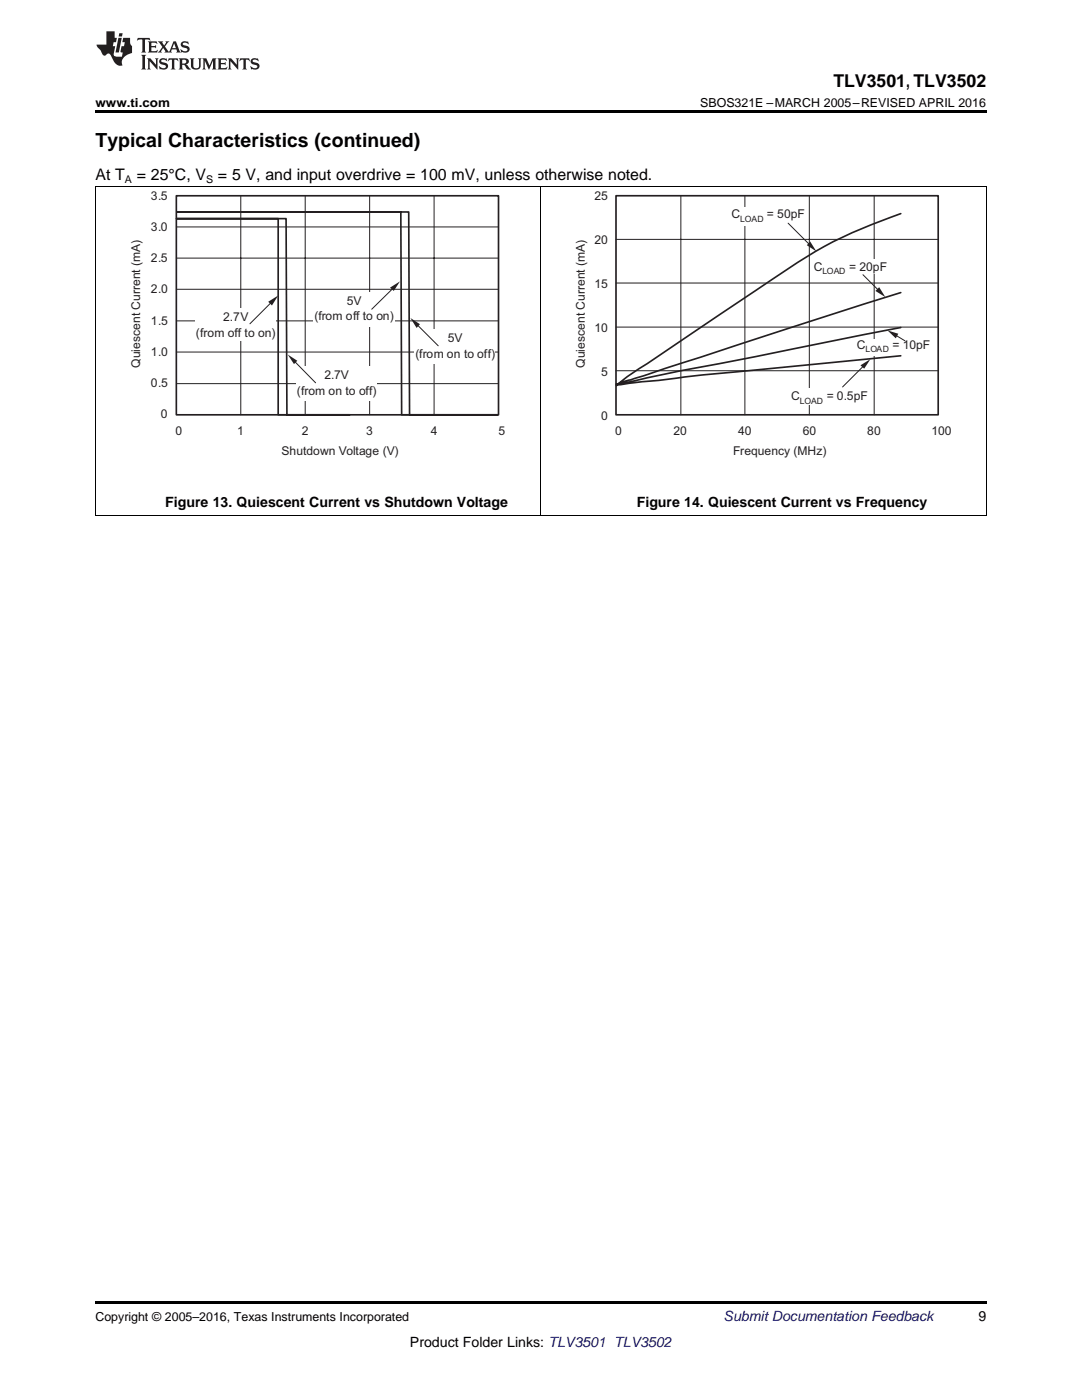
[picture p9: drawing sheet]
<svg xmlns="http://www.w3.org/2000/svg" width="216mm" height="279mm" viewBox="0 0 216 279" stroke-linecap="round" stroke-linejoin="round" font-family="sans-serif">
<path d="M19 259.7h177.8v.5h-177.8z" fill="#000"/>
<path d="M19.1 37.2v65.7M107.9 37.2v65.7M196.8 37.2v65.7M19 102.9h177.8" fill="none" stroke="#000" stroke-width=".2"/>
<path d="M48 39.1v43.7M60.9 39.1v43.7M73.8 39.1v43.7M86.6 39.1v43.7M35.2 51.5h64.3M35.2 57.7h64.3M35.2 45.3h64.3M35.2 64h64.3M35.2 70.3h64.3M35.2 76.6h64.3" fill="none" stroke="#241f21" stroke-width=".2"/>
<path d="M35.2 39.1h64.3v43.7h-64.3z" fill="none" stroke="#241f21" stroke-width=".33"/>
<g fill="#fff">
<path d="M82.6 65.7h16.1v6.9h-16.1z" fill-rule="evenodd"/>
<path d="M62.5 58.2h16.2v6.9h-16.2z" fill-rule="evenodd"/>
<path d="M59.1 73h16.1v7h-16.1z" fill-rule="evenodd"/>
<path d="M38.9 61.5h16v6.4h-16z" fill-rule="evenodd"/>
</g>
<path d="M53.5 60.2l2-1.2-1.2 2z" fill="#241f21"/>
<path d="M54.5 60l-4.6 4.6" fill="none" stroke="#241f21" stroke-width=".2"/>
<path d="M77.8 57.4l2-1.2-1.2 1.9z" fill="#241f21"/>
<path d="M78.8 57.2l-4.6 4.5" fill="none" stroke="#241f21" stroke-width=".2"/>
<path d="M81.9 63.5l1.9 1.2-.7 .7z" fill="#241f21"/>
<path d="M82.9 64.5l4.5 4.5" fill="none" stroke="#241f21" stroke-width=".2"/>
<path d="M57.4 70.8l1.9 1.2-.6 .7z" fill="#241f21"/>
<path d="M135.9 39.1v43.7M148.6 39.1v43.7M161.5 39.1v43.7M174.4 39.1v43.7M122.9 47.8h64.3M122.9 56.5h64.3M58.4 71.8l4.6 4.6M122.9 65.3h64.3M122.9 74h64.3" fill="none" stroke="#241f21" stroke-width=".2"/>
<path d="M122.9 39.1h64.3v43.7h-64.3zM35.2 43.6h21.9l.2 39.2h12.5h-14.3v-39.2h-20.1M35.3 42.3h46.3l.1 40.5h17.6h-19.2l-.1-40.5z" fill="none" stroke="#241f21" stroke-width=".33"/>
<g fill="#fff">
<path d="M157.3 77.5h13.9v3.2h-13.9z" fill-rule="evenodd"/>
<path d="M170.3 67.8h13.8v3.2h-13.8z" fill-rule="evenodd"/>
<path d="M165.3 51.8h11.7v2.9h-11.7z" fill-rule="evenodd"/>
<path d="M145.4 41.3h13.9v3.7h-13.9z" fill-rule="evenodd"/>
</g>
<path d="M171.7 72.9l2-1.2-1.3 1.9z" fill="#241f21"/>
<path d="M172.7 72.7l-4.6 4.5" fill="none" stroke="#241f21" stroke-width=".2"/>
<path d="M161.7 48.2l1.2 2-1.9-1.3z" fill="#241f21"/>
<path d="M157.3 44.5l4.6 4.7" fill="none" stroke="#241f21" stroke-width=".2"/>
<path d="M174.7 58.1l.7-.8 1.3 2z" fill="#241f21"/>
<path d="M172.2 54.8l3.5 3.5" fill="none" stroke="#241f21" stroke-width=".2"/>
<path d="M177.1 65.9l2.1 .7-.5 .9z" fill="#241f21"/>
<path d="M178.2 66.6l2.4 1.4" fill="none" stroke="#241f21" stroke-width=".2"/>
<path d="M179.7 58.4l-56.7 18.2 1.5-.1 11.8-2.6 12.1-2.2 31.3-6.3M179.7 42.6a91.6 91.6 0 0 0-25.8 13.3l-25.5 17.1a32.3 32.3 0 0 0-5.4 4M179.7 71l-39.5 3.8-17.2 2" fill="none" stroke="#241f21" stroke-width=".33"/>
<path d="M19 37.2h177.8" fill="none" stroke="#000" stroke-width=".2"/>
<path d="M19 22h177.8v.5h-177.8z" fill="#000"/>
<g fill="#231f20">
<path d="M27.5 7.6l-.1 .5 .4-.2h.6v.1v2.1l-.2 .4h1l-.3-.4v-2.1l.1-.1h.5l.5 .2-.2-.5zM29.5 8.3l.2 .3v1.5l-.2 .4h1.8l.2-.6a1.04 1.04 0 0 1-1.3 .2v-.7h.6l.3 .2v-.6l-.3 .2h-.6v-.6l.8-.1 .4 .3-.2-.5zM31.5 8.3l.9 1.1-.9 1.1h.8l-.2-.2 .5-.7 .4 .7-.2 .2h1.5l-.1-.2 .1-.4h.9l.1 .4-.2 .2h1l-.3-.3-.7-1.9h-.5l-.9 2-.8-1 .9-1h-.8l.1 .3-.3 .5-.4-.6 .2-.2zM34.7 8.6l.4 1h-.7zM36.3 8.4a.63 .63 0 0 0-.2 .7 .63 .63 0 0 0 .6 .4l.6 .2 .1 .2a.75 .75 0 0 1-.7 .4 .75 .75 0 0 1-.6-.5l.1 .7 .1-.1a1.11 1.11 0 0 0 1.5-.6 1.13 1.13 0 0 0-1.2-.8l-.1-.4a1.04 1.04 0 0 1 1.2 .2l-.2-.5-.1 .1-.5-.2zM28.2 10.9l.2 .4v2.2l-.2 .4h1l-.3-.4v-2.2l.3-.4zM29.3 11.6l.3 .4v1.5l-.3 .4h.8l-.2-.4v-1.3l1.5 1.7v-1.9l.2-.4h-.7l.2 .4v.9l-1.1-1.3zM32 11.8a.62 .62 0 0 0-.2 .7 .62 .62 0 0 0 .6 .4l.6 .1 .1 .3a.76 .76 0 0 1-.7 .3 .76 .76 0 0 1-.6-.4l.1 .7 .1-.1a1.11 1.11 0 0 0 1.5-.6 1.13 1.13 0 0 0-1.2-.8l-.1-.4a1.04 1.04 0 0 1 1.2 .2l-.2-.6-.1 .1-.5-.1zM33.7 11.6l-.2 .6a.61 .61 0 0 1 .8-.3v1.6l-.2 .4h.9l-.2-.4v-1.6a.63 .63 0 0 1 .8 .3l-.2-.6zM35.6 11.6l.3 .4v1.5l-.3 .4h1l-.2-.2v-.8l.5 .2a.76 .76 0 0 0 1.2 .7l-1-1a.58 .58 0 0 0 .6-.5 .58 .58 0 0 0-.5-.6zM36.4 11.9h.1a.45 .45 0 0 1 .5 .1 .45 .45 0 0 1 .1 .5l-.7 .2zM37.9 11.6l.2 .2a2.17 2.17 0 0 0 .3 1.9 .99 .99 0 0 0 1.6-.6v-1.1l.2-.4h-.7l.2 .2a1.92 1.92 0 0 1-.2 1.8 .6 .6 0 0 1-.9-.5v-1.1l.2-.4zM40.4 11.6l.2 .4v1.5l-.2 .4h.7l-.2-.4v-1.4l.8 1.8 .8-1.8v1.4l-.2 .4h.9l-.2-.4v-1.5l.2-.4h-.8l-.6 1.5-.6-1.5zM43.4 11.6l.2 .4v1.5l-.2 .4h1.8l.2-.6a1.04 1.04 0 0 1-1.3 .1v-.6h.5l.4 .2v-.6l-.4 .2h-.5v-.7h.8l.3 .3-.1-.6zM45.5 11.6l.2 .4v1.5l-.2 .4h.7l-.2-.4v-1.3l1.5 1.7v-1.9l.2-.4h-.7l.2 .4v.9l-1.1-1.3zM47.9 11.6l-.1 .6a.61 .61 0 0 1 .8-.3v1.6l-.3 .4h1l-.3-.4 .1-1.6a.63 .63 0 0 1 .7 .3l-.1-.6zM50.2 11.8a.62 .62 0 0 0-.2 .7 .62 .62 0 0 0 .6 .4l.6 .1 .2 .3a.76 .76 0 0 1-.8 .3 .76 .76 0 0 1-.6-.4l.1 .7 .2-.1a1.11 1.11 0 0 0 1.5-.6 1.13 1.13 0 0 0-1.3-.8l-.1-.4a1.04 1.04 0 0 1 1.2 .2l-.1-.6-.2 .1-.5-.1z"/>
<path d="M21.2 6.3v2.6h-1.9l.1 .4 .7 .9a.91 .91 0 0 0 1 .8 .56 .56 0 0 1 .5-.3 .56 .56 0 0 1 .5 .3l.4 .8a1.53 1.53 0 0 0 1.9 1.2 1.54 1.54 0 0 1 1-2.1l.9-.3v-1.4a1.52 1.52 0 0 1-.3-1.6h-1.4l-.2 .8h.5l-.2 .8h-.4l-.2 1v.2l.4 .1-.2 .8a1.93 1.93 0 0 1-1.6-.3l.3-1.8h-.5l.2-.8h.4l.2-.8h-.4v-1.3zM23.6 7.6l-.6 2.9h.7l.6-2.9zM23.8 6.6l-.1 .7h.6l.2-.7z"/>
</g>
<text font-size="3.9" x="19" y="29.3">Typical Characteristics (continued)</text>
<text font-size="3.5" x="166.3" y="17.3">TLV3501, TLV3502</text>
<g font-size="3.2">
<text x="19" y="36">At T</text>
<text x="27.3" y="36">= 25°C, V</text>
<text x="43.5" y="36">= 5 V, and input overdrive = 100 mV, unless otherwise noted.</text>
</g>
<g font-size="2.8">
<text x="33" y="101.1">Figure 13. Quiescent Current vs Shutdown Voltage</text>
<text x="127.1" y="101.1">Figure 14. Quiescent Current vs Frequency</text>
<text x="195.3" y="263.6">9</text>
<text x="81.8" y="268.9">Product Folder Links: TLV3501 TLV3502</text>
</g>
<text font-size="2.8" fill="#0000c8" x="144.4" y="263.6">Submit Documentation Feedback</text>
<g font-size="2.5">
<text x="19" y="21.4">www.ti.com</text>
<text x="139.7" y="21.4">SBOS321E –MARCH 2005–REVISED APRIL 2016</text>
<text x="19" y="263.6">Copyright © 2005–2016, Texas Instruments Incorporated</text>
</g>
<g font-size="2.4" fill="#241f21">
<text x="30.1" y="39.9">3.5</text>
<text x="118.6" y="39.9">25</text>
<text x="30.1" y="46.1">3.0</text>
<text x="146" y="43.5">C</text>
<text x="153" y="43.5">= 50pF</text>
<text x="30.1" y="52.3">2.5</text>
<text x="118.6" y="48.7">20</text>
<text x="162.4" y="54">C</text>
<text x="169.5" y="54">= 20pF</text>
<text x="30.1" y="58.6">2.0</text>
<text x="118.6" y="57.5">15</text>
<text x="30.1" y="64.8">1.5</text>
<text x="44.6" y="64">2.7V</text>
<text x="62.7" y="64">(from off to on)</text>
<text x="69.2" y="60.9">5V</text>
<text x="30.1" y="71">1.0</text>
<text x="39.1" y="67.2">(from off to on)</text>
<text x="82.9" y="71.4">(from on to off)</text>
<text x="89.4" y="68.4">5V</text>
<text x="118.6" y="66.3">10</text>
<text x="170.9" y="69.7">C</text>
<text x="178.1" y="69.7">= 10pF</text>
<text x="28" y="73.4" transform="rotate(-90 28 73.4)">Quiescent Current (mA)</text>
<text x="30.1" y="77.2">0.5</text>
<text x="64.7" y="75.7">2.7V</text>
<text x="116.7" y="73.4" transform="rotate(-90 116.7 73.4)">Quiescent Current (mA)</text>
<text x="119.9" y="75.1">5</text>
<text x="32.1" y="83.4">0</text>
<text x="59.2" y="78.8">(from on to off)</text>
<text x="119.9" y="83.9">0</text>
<text x="157.8" y="79.9">C</text>
<text x="165" y="79.9">= 0.5pF</text>
<text x="35" y="86.8">0</text>
<text x="47.3" y="86.8">1</text>
<text x="60.2" y="86.8">2</text>
<text x="73.1" y="86.8">3</text>
<text x="86" y="86.8">4</text>
<text x="99.5" y="86.8">5</text>
<text x="122.7" y="86.8">0</text>
<text x="134.4" y="86.8">20</text>
<text x="147.3" y="86.8">40</text>
<text x="160.2" y="86.8">60</text>
<text x="173" y="86.8">80</text>
<text x="185.9" y="86.8">100</text>
<text x="56.2" y="90.8">Shutdown Voltage (V)</text>
<text x="146.3" y="90.8">Frequency (MHz)</text>
</g>
<g font-size="2.1">
<text x="24.9" y="36.6">A</text>
<text x="41.1" y="36.6">S</text>
</g>
<g font-size="1.7" fill="#241f21">
<text x="147.7" y="44.3">LOAD</text>
<text x="164.1" y="54.7">LOAD</text>
<text x="172.7" y="70.3">LOAD</text>
<text x="159.6" y="80.5">LOAD</text>
</g>
</svg>
